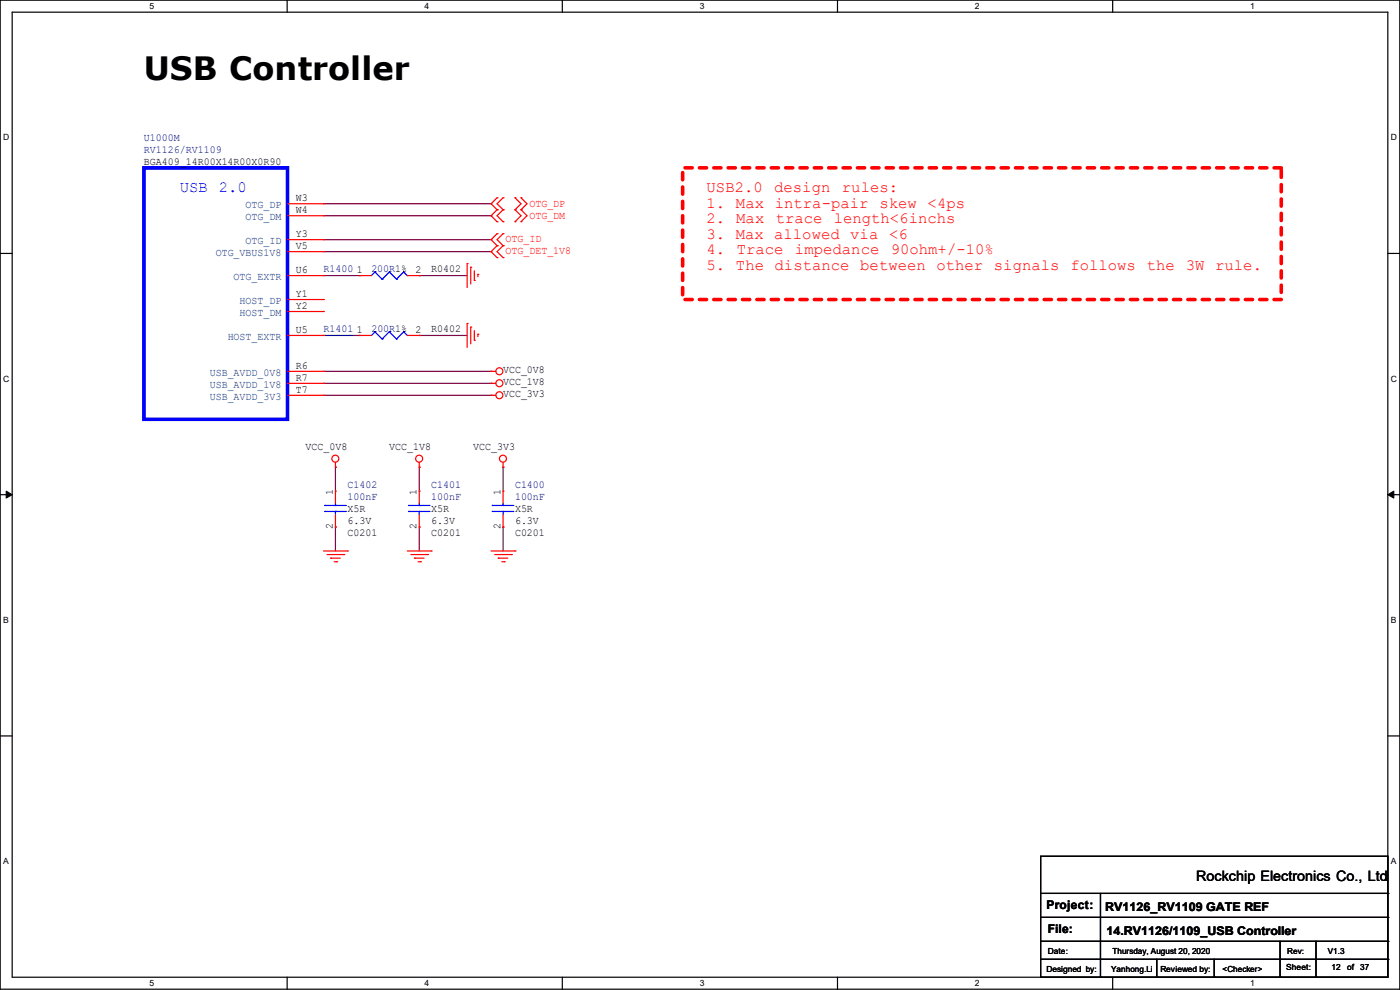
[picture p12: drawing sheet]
<svg xmlns="http://www.w3.org/2000/svg" width="297mm" height="210mm" viewBox="0 0 297 210" stroke-linecap="round" stroke-linejoin="round" font-family="sans-serif">
<path d="M0 0h297v209.8h-297zM2.6 2.6h291.8v204.7h-291.8z" fill="none" stroke="#000" stroke-width=".25"/>
<g fill="#fff">
<path d="M31.7 .3h1v2h-1z"/>
<path d="M31.7 207.6h1v1.9h-1z"/>
</g>
<path d="M60.9 0v2.6M60.9 207.3v2.5" fill="none" stroke="#000" stroke-width=".25"/>
<g fill="#fff">
<path d="M90.1 .3h1v2h-1z"/>
<path d="M90.1 207.6h1v1.9h-1z"/>
</g>
<path d="M119.3 0v2.6M119.3 207.3v2.5" fill="none" stroke="#000" stroke-width=".25"/>
<g fill="#fff">
<path d="M148.5 .3h.9v2h-.9z"/>
<path d="M148.5 207.6h.9v1.9h-.9z"/>
</g>
<path d="M177.7 0v2.6M177.7 207.3v2.5" fill="none" stroke="#000" stroke-width=".25"/>
<g fill="#fff">
<path d="M206.8 .3h1v2h-1z"/>
<path d="M206.8 207.6h1v1.9h-1z"/>
</g>
<path d="M236.1 0v2.6M236.1 207.3v2.5" fill="none" stroke="#000" stroke-width=".25"/>
<g fill="#fff">
<path d="M265.2 .3h1v2h-1z"/>
<path d="M265.2 207.6h1v1.9h-1z"/>
<path d="M.7 28.2h1.2v1.9h-1.2z"/>
<path d="M295.1 28.2h1.2v1.9h-1.2z"/>
<path d="M.7 79.3h1.2v2h-1.2z"/>
<path d="M295.1 79.3h1.2v2h-1.2z"/>
</g>
<path d="M0 53.8h2.6M294.4 53.8h2.6" fill="none" stroke="#000" stroke-width=".25"/>
<g fill="#fff">
<path d="M.7 130.5h1.2v2h-1.2z"/>
<path d="M295.1 130.5h1.1v2h-1.1z"/>
</g>
<path d="M0 104.9h2.6M294.4 104.9h2.6" fill="none" stroke="#000" stroke-width=".25"/>
<path d="M1.3 104.2l1.3 .7-1.3 .8zM294.4 104.9l1.3-.7v1.5z" fill="#000" stroke="#000" stroke-width=".21"/>
<g fill="#fff">
<path d="M.7 181.7h1.2v2h-1.2z"/>
<path d="M295.1 181.7h1.1v2h-1.1z"/>
</g>
<g fill="none" stroke="#000" stroke-width=".25">
<path d="M0 156.1h2.6M294.4 156.1h2.6M220.8 181.7h73.6v25.6h-73.6zM220.8 189.5h73.6M220.8 194.6h73.6M220.8 199.7h73.6M233.5 189.5v17.8M271.6 199.7v7.6M279.2 199.7v7.6M294.4 189.5h.1M294.4 194.6h.1M294.4 199.7h.1"/>
<path d="M220.8 203.5h73.6M233.5 207.3h.1M245.4 207.3h.1M245.4 203.5v3.8M257.6 207.3h.1M257.6 203.5v3.8M271.6 207.3h.1M279.2 207.3h.1M294.4 203.5h.1"/>
</g>
<path d="M144.8 35.6h127v27.9h-127z" fill="none" stroke="#f00" stroke-width=".76" stroke-dasharray="1.5 1.5"/>
<g fill="none" stroke="#800040" stroke-width=".25">
<path d="M68.6 50.8h35.6M68.6 53.4h35.6M68.6 45.8h35.6M68.6 43.2h35.6M68.6 58.5h7.6M76.2 58.5h.1M88.9 58.5h.1M88.9 58.5h10.2M104.2 50.8h.1M104.2 53.4h.1M104.2 45.8h.1M104.2 43.2h.1"/>
<path d="M68.6 78.8h35.6M68.6 71.2h7.6M76.2 71.2h.1M88.9 71.2h.1M88.9 71.2h10.2M104.2 78.8h.1M68.6 81.3h35.6M68.6 83.9h35.6M71.2 99.1h.1M71.2 99.1v5.1M88.9 99.1h.1M88.9 99.1v5.1"/>
<path d="M104.2 81.3h.1M104.2 83.9h.1M106.7 99.1h.1M106.7 99.1v5.1M71.2 111.8h.1M71.2 111.8v5.1M88.9 111.8h.1M88.9 111.8v5.1M106.7 111.8h.1M106.7 111.8v5.1"/>
</g>
<g fill="none" stroke="#f00" stroke-width=".25">
<path d="M61 45.8h7.6M61 43.2h7.6M61 50.8h7.6M61 58.5h7.6M61 53.4h7.6M68.6 45.8h.1M68.6 43.2h.1M68.6 50.8h.1M68.6 58.5h.1M68.6 53.4h.1M76.2 58.5h.1M76.2 58.5h2.6"/>
<path d="M86.4 58.5h2.5M88.9 58.5h.1M99.1 55.9h.1M99.1 55.9v5.1M99.9 56.7h.1M99.9 56.7v3.5M100.6 59.5h.1M100.6 57.4v2.1M101.4 58.2h.1M101.4 58.2v.5M105.5 49.6h.1M105.5 52.1h.1"/>
<path d="M105.5 54.7h.1M105.5 44.5h.1M105.5 47h.1M105.5 42h.1M105.5 49.6l-1.3 1.2 1.3 1.3M105.5 52.1l-1.3 1.3 1.3 1.3M105.5 44.5l-1.3 1.3 1.3 1.2M105.5 42l-1.3 1.2 1.3 1.3M106.7 52.1h.1M106.7 49.6h.1M106.7 54.7h.1M106.7 47h.1"/>
<path d="M106.7 44.5h.1M106.7 42h.1M106.7 49.6l-1.2 1.2 1.2 1.3M106.7 52.1l-1.2 1.3 1.2 1.3M106.7 44.5l-1.2 1.3 1.2 1.2M106.7 42l-1.2 1.2 1.2 1.3M109.3 47h.1M109.3 44.5h.1M109.3 42h.1M109.3 44.5l1.2 1.3-1.2 1.2M109.3 42l1.2 1.2-1.2 1.3M110.5 47h.1"/>
<path d="M110.5 44.5h.1M110.5 42h.1M110.5 42l1.3 1.2-1.3 1.3M110.5 44.5l1.3 1.3-1.3 1.2M61 78.8h7.6M61 71.2h7.6M61 66.1h7.6M61 63.5h7.6M68.6 66.1h.1M68.6 63.5h.1M68.6 78.8h.1M68.6 71.2h.1"/>
<path d="M76.2 71.2h.1M76.2 71.2h2.6M86.4 71.2h2.5M88.9 71.2h.1M99.1 68.6h.1M99.1 68.6v5.1M99.9 69.4h.1M99.9 69.4v3.5M100.6 72.2h.1M100.6 70.1v2.1M101.4 70.9h.1M101.4 70.9v.5"/>
<path d="M104.2 78.8h.1M104.2 78.8h1M61 81.3h7.6M61 83.9h7.6M68.6 83.9h.1M68.6 81.3h.1M71.2 99.1h.1M71.2 98.1v1M88.9 99.1h.1M88.9 98.1v1M104.2 81.3h.1M104.2 83.9h.1"/>
<path d="M104.2 81.3h1M104.2 83.9h1M106.7 99.1h.1M106.7 98.1v1M68.6 116.9h5.1M69.4 117.6h3.5M70.1 118.4h.1M70.1 118.4h2.1M70.9 119.2h.5M71.2 104.2h.1M71.2 111.8h.1M71.2 104.2v2.5"/>
<path d="M71.2 109.3v2.5M71.4 119.2h.1M72.9 117.6h.1M73.7 116.9h.1M86.4 116.9h5.1M87.2 117.6h3.5M87.9 118.4h.1M87.9 118.4h2.1M88.7 119.2h.5M88.9 104.2h.1M88.9 111.8h.1M88.9 104.2v2.5"/>
<path d="M88.9 109.3v2.5M89.2 119.2h.1M90.7 117.6h.1M91.5 116.9h.1M104.2 116.9h5.1M104.9 117.6h3.6M105.7 118.4h.1M105.7 118.4h2M106.5 119.2h.5M106.7 104.2h.1M106.7 111.8h.1M106.7 104.2v2.5"/>
<path d="M106.7 109.3v2.5M107 119.2h.1M108.5 117.6h.1M109.3 116.9h.1"/>
<circle cx="105.9" cy="78.8" r=".74"/>
<circle cx="71.1" cy="97.3" r=".74"/>
<circle cx="88.9" cy="97.3" r=".74"/>
<circle cx="105.9" cy="81.3" r=".74"/>
<circle cx="105.9" cy="83.8" r=".74"/>
<circle cx="106.7" cy="97.3" r=".74"/>
</g>
<g fill="none" stroke="#00f" stroke-width=".25">
<path d="M79.5 57.7h.1M79.5 57.7l-.7 .8M79.5 57.7l1.6 1.5M81.1 59.2h.1M82.6 57.7h.1M82.6 57.7l-1.5 1.5M82.6 57.7l1.5 1.5M84.1 59.2h.1M85.6 57.7h.1M85.6 57.7l-1.5 1.5M85.6 57.7l.8 .8M86.4 58.5h.1"/>
<path d="M79.5 70.4h.1M79.5 70.4l-.7 .8M79.5 70.4l1.6 1.5M81.1 71.9h.1M82.6 70.4h.1M82.6 70.4l-1.5 1.5M82.6 70.4l1.5 1.5M84.1 71.9h.1M85.6 70.4h.1M85.6 70.4l-1.5 1.5M85.6 70.4l.8 .8M86.4 71.2h.1"/>
<path d="M68.9 108.5h.1M68.9 107.2h.1M68.9 108.5h4.5M68.9 107.2h4.5M71.2 107.2h.1M71.2 108.5h.1M71.2 106.7v.5M71.2 108.5v.8M86.7 108.5h.1M86.7 107.2h.1M86.7 108.5h4.5M86.7 107.2h4.5"/>
<path d="M88.9 107.2h.1M88.9 108.5h.1M88.9 106.7v.5M88.9 108.5v.8M104.4 108.5h.1M104.4 107.2h.1M104.4 108.5h4.6M104.4 107.2h4.6M106.7 107.2h.1M106.7 108.5h.1M106.7 106.7v.5M106.7 108.5v.8"/>
</g>
<path d="M68.6 71.1h6.4" fill="none" stroke="#000080" stroke-width=".21"/>
<path d="M30.5 35.6h30.5v53.3h-30.5z" fill="none" stroke="#00f" stroke-width=".76"/>
<text font-size="6.8" x="30.5" y="17">USB Controller</text>
<text font-size="3.3" fill="#00f" x="38.1" y="40.8">USB 2.0</text>
<g font-size="3.3" fill="#f00">
<text x="149.9" y="40.8">USB2.0</text>
<text x="164.3" y="40.8">design</text>
<text x="178.6" y="40.8">rules:</text>
<text x="149.9" y="44.1">1. Max intra-pair skew &lt;4ps</text>
<text x="149.9" y="47.4">2.</text>
<text x="156.2" y="47.4">Max</text>
<text x="164.6" y="47.4">trace</text>
<text x="176.9" y="47.4">length&lt;6inchs</text>
<text x="149.9" y="50.7">3. Max allowed via &lt;6</text>
<text x="149.9" y="54">4.</text>
<text x="156.3" y="54">Trace</text>
<text x="168.7" y="54">impedance</text>
<text x="189" y="54">90ohm+/-10%</text>
<text x="149.9" y="57.3">5. The distance between other signals follows</text>
<text x="243.3" y="57.3">the 3W</text>
<text x="257.8" y="57.3">rule.</text>
</g>
<text font-size="3" x="253.8" y="186.9">Rockchip Electronics Co., Ltd</text>
<g font-size="2.5">
<text x="222" y="192.9">Project:</text>
<text x="222.3" y="198">File:</text>
<text x="234.5" y="193.2">RV1126_RV1109 GATE REF</text>
<text x="234.7" y="198.2">14.RV1126/1109_USB Controller</text>
</g>
<g font-size="2.3" fill="#000080">
<text x="30.5" y="29.8">U1000M</text>
<text x="30.5" y="32.4">RV1126/RV1109</text>
<text x="68.6" y="57.8">R1400</text>
<text x="78.8" y="57.8">200R1%</text>
<text x="68.6" y="70.5">R1401</text>
<text x="78.8" y="70.5">200R1%</text>
<text x="73.7" y="103.5">C1402</text>
<text x="73.7" y="106">100nF</text>
<text x="91.5" y="103.5">C1401</text>
<text x="91.5" y="106">100nF</text>
<text x="109.3" y="103.5">C1400</text>
<text x="109.3" y="106">100nF</text>
</g>
<g font-size="2.3">
<text x="30.5" y="34.9">BGA409_14R00X14R00X0R90</text>
<text x="62.8" y="45.2">W4</text>
<text x="62.8" y="42.7">W3</text>
<text x="62.8" y="50.3">Y3</text>
<text x="62.8" y="52.8">V5</text>
<text x="62.8" y="57.9">U6</text>
<text x="75.7" y="57.9">1</text>
<text x="88.2" y="57.9">2</text>
<text x="91.5" y="57.8">R0402</text>
<text x="62.8" y="65.5">Y2</text>
<text x="62.8" y="63">Y1</text>
<text x="62.8" y="70.6">U5</text>
<text x="75.7" y="70.6">1</text>
<text x="88.2" y="70.6">2</text>
<text x="91.5" y="70.5">R0402</text>
<text x="62.8" y="83.3">T7</text>
<text x="62.8" y="80.8">R7</text>
<text x="62.8" y="78.2">R6</text>
<text x="106.7" y="79.1">VCC_0V8</text>
<text x="106.7" y="81.7">VCC_1V8</text>
<text x="106.7" y="84.2">VCC_3V3</text>
<text x="64.8" y="95.4">VCC_0V8</text>
<text x="82.6" y="95.4">VCC_1V8</text>
<text x="100.4" y="95.4">VCC_3V3</text>
<text x="70.6" y="104.9" transform="rotate(-90 70.6 104.9)">1</text>
<text x="88.4" y="104.9" transform="rotate(-90 88.4 104.9)">1</text>
<text x="106.2" y="104.9" transform="rotate(-90 106.2 104.9)">1</text>
<text x="70.6" y="112.3" transform="rotate(-90 70.6 112.3)">2</text>
<text x="73.7" y="113.7">C0201</text>
<text x="73.7" y="108.6">X5R</text>
<text x="73.7" y="111.1">6.3V</text>
<text x="88.4" y="112.3" transform="rotate(-90 88.4 112.3)">2</text>
<text x="91.5" y="113.7">C0201</text>
<text x="91.5" y="108.6">X5R</text>
<text x="91.5" y="111.1">6.3V</text>
<text x="106.2" y="112.3" transform="rotate(-90 106.2 112.3)">2</text>
<text x="109.3" y="113.7">C0201</text>
<text x="109.3" y="108.6">X5R</text>
<text x="109.3" y="111.1">6.3V</text>
</g>
<g font-size="2.3" fill="#004080">
<text x="52.1" y="46.7">OTG_DM</text>
<text x="52.1" y="44.2">OTG_DP</text>
<text x="52.1" y="51.8">OTG_ID</text>
<text x="45.8" y="54.3">OTG_VBUS1V8</text>
<text x="49.6" y="59.4">OTG_EXTR</text>
<text x="50.8" y="64.5">HOST_DP</text>
<text x="50.8" y="67">HOST_DM</text>
<text x="48.3" y="72.1">HOST_EXTR</text>
<text x="44.5" y="82.3">USB_AVDD_1V8</text>
<text x="44.5" y="79.7">USB_AVDD_0V8</text>
<text x="44.5" y="84.8">USB_AVDD_3V3</text>
</g>
<g font-size="2.3" fill="#f00">
<text x="112.3" y="46.4">OTG_DM</text>
<text x="112.3" y="43.8">OTG_DP</text>
<text x="107.2" y="51.4">OTG_ID</text>
<text x="107.2" y="54">OTG_DET_1V8</text>
</g>
<g font-size="1.8">
<text x="31.7" y="1.9">5</text>
<text x="90.1" y="1.9">4</text>
<text x="148.5" y="1.9">3</text>
<text x="206.8" y="1.9">2</text>
<text x="265.2" y="1.9">1</text>
<text x=".7" y="29.8">D</text>
<text x="295.1" y="29.8">D</text>
<text x=".7" y="80.9">C</text>
<text x="295.1" y="80.9">C</text>
<text x=".7" y="132.1">B</text>
<text x="295.1" y="132.1">B</text>
<text x=".7" y="183.3">A</text>
<text x="295.1" y="183.3">A</text>
<text x="222.3" y="202.3">Date:</text>
<text x="236" y="202.3">Thursday, August 20, 2020</text>
<text x="281.7" y="202.3">V1.3</text>
<text x="31.7" y="209.2">5</text>
<text x="90.1" y="209.2">4</text>
<text x="148.5" y="209.2">3</text>
<text x="206.8" y="209.2">2</text>
<text x="222" y="206.1">Designed by:</text>
<text x="235.7" y="206.1">Yanhong.Li</text>
<text x="246.2" y="206.1">Reviewed by:</text>
<text x="259.4" y="206.1">&lt;Checker&gt;</text>
<text x="265.2" y="209.2">1</text>
<text x="272.8" y="205.9">Sheet:</text>
<text x="282.5" y="205.9">12</text>
<text x="285.8" y="205.9">of</text>
<text x="288.6" y="205.9">37</text>
</g>
<text font-size="1.7" x="273.1" y="202.3">Rev:</text>
</svg>
